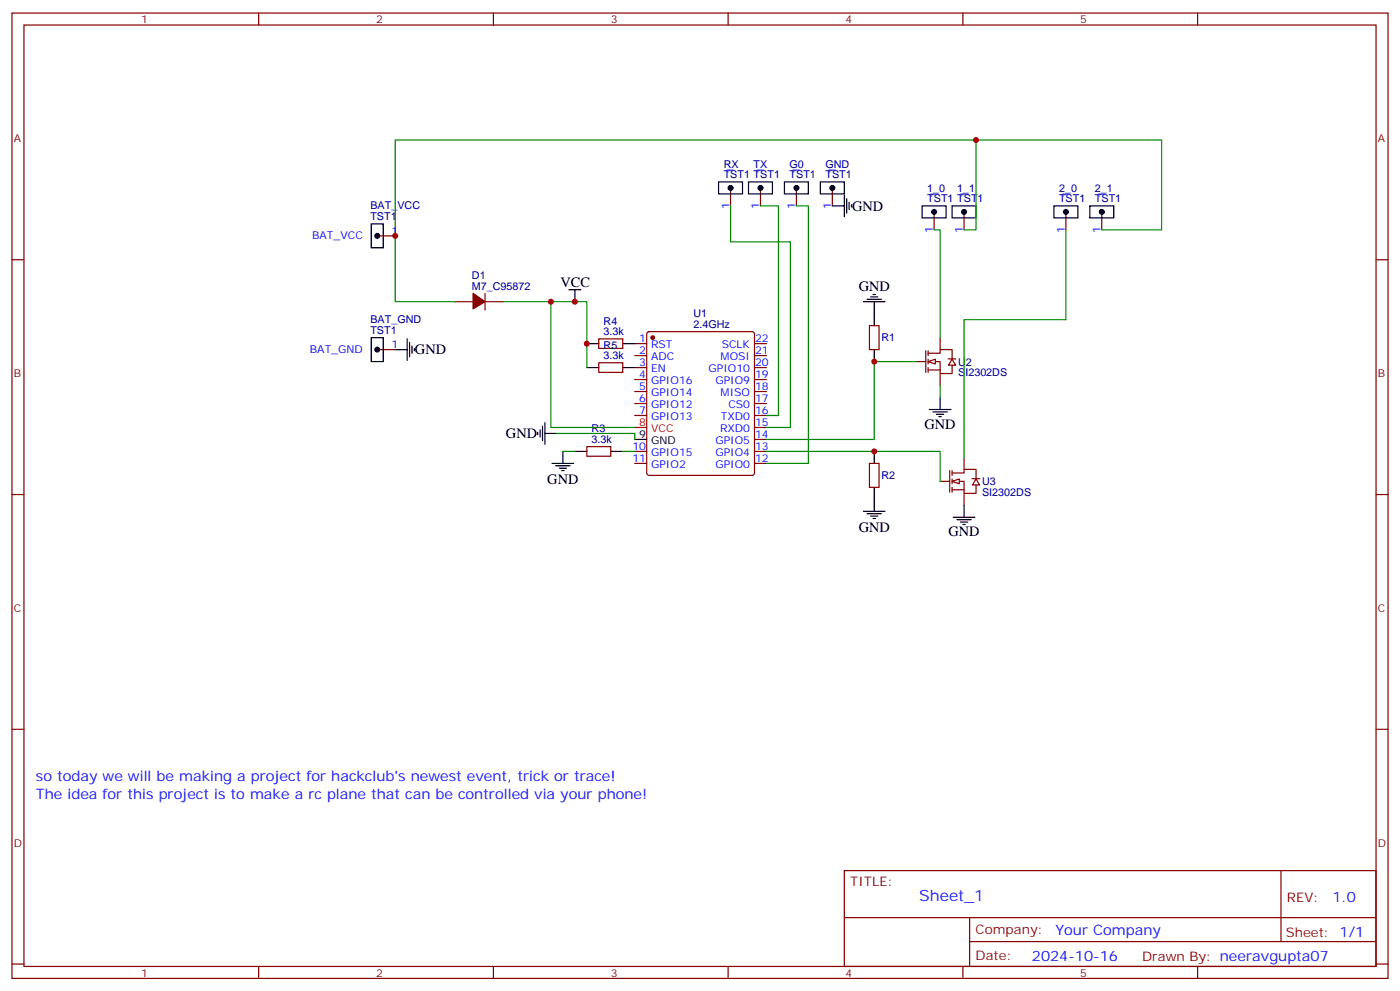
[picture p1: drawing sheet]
<svg xmlns="http://www.w3.org/2000/svg" width="412mm" height="292mm" viewBox="0 0 412 292" stroke-linecap="round" stroke-linejoin="round" font-family="sans-serif">
<g fill="none" stroke="#870000" stroke-width=".35">
<path d="M3.5 3.8h405.4v284.4h-405.4zM7.1 7.4h398.2v277.3h-398.2zM76.2 3.8v3.6M145.3 3.8v3.6M214.5 3.8v3.6M283.6 3.8v3.6M352.8 3.8v3.6M3.5 76.5h3.6M405.3 76.5h3.6M190.7 97.9l.5-.2h30.3l.5 .2 .2 .5v40.9l-.2 .5-.5 .2h-30.3l-.5-.2-.2-.5v-40.9zM276.9 99.4v3.6M187 101.2h3.5"/>
<path d="M187 104.7h3.5M187 108.3h3.5M187 111.8h3.5M187 115.3h3.5M187 118.9h3.5M222.2 101.2h3.6M222.2 104.7h3.6M222.2 108.3h3.6M222.2 111.8h3.6M222.2 115.3h3.6M222.2 118.9h3.6M269.9 106.5h2.8"/>
<path d="M272.7 103.3v6.4M273.4 106.5h3.5v3.5h3.6v-2.4M273.4 104h3.5v-1h3.6v2.8M273.4 103.3v1.4M273.4 105.8v1.4M273.4 108.3v1.4M273.4 109h3.5M276.9 110v3.6M279.3 105.7h2.2M280.5 105.8l1 1.8h-2.1zM187 122.4h3.5M187 133h3.5"/>
<path d="M187 136.5h3.5M222.2 122.4h3.6M222.2 133h3.6M222.2 136.5h3.6M222.2 129.4h3.6M222.2 125.9h3.6M3.5 145.7h3.6M405.3 145.7h3.6M3.5 214.8h3.6M405.3 214.8h3.6M248.7 256.4h156.6v28.3h-156.6zM377.3 256.5v20.8"/>
<path d="M248.7 270.3h156.5M285.6 277.3h119.6M285.6 270.3v14.1M3.5 284h3.6M76.2 284.7v3.5M145.3 284.7v3.5M214.5 284.7v3.5M283.6 284.7v3.5M352.8 284.7v3.5M405.3 284h3.6"/>
</g>
<circle cx="192.3" cy="99.4" r=".53" fill="#870000" stroke="#870000" stroke-width=".35"/>
<path d="M187 125.9h3.5" fill="none" stroke="#f00" stroke-width=".35"/>
<path d="M187 129.4h3.5" fill="none" stroke="#000" stroke-width=".35"/>
<path d="M273.4 106.5l2.1-.7v1.4z" fill="#fff" stroke="#870000" stroke-width=".35"/>
<path d="M279.8 138.6v6.4M280.5 139.3h3.5v-1h3.5v2.8M280.5 138.6v1.4M284 134.7v3.6M276.9 141.8h2.9M280.5 141.8h3.5v3.5h3.5v-2.5M280.5 141.1v1.4M280.5 143.5v1.5M280.5 144.3h3.5M284 145.3v3.5M286.3 141h2.3M287.5 141.1l1.1 1.7h-2.1z" fill="none" stroke="#870000" stroke-width=".35"/>
<path d="M280.5 141.8l2.1-.7v1.4z" fill="#fff" stroke="#870000" stroke-width=".35"/>
<g fill="none" stroke="#000" stroke-width=".35">
<path d="M211.7 53.6h7v3.5h-7zM220.5 53.6h7v3.5h-7zM231.1 53.6h7v3.5h-7zM241.7 53.6h7v3.5h-7zM248.7 57.5v6.3M249.4 58.5v4.3M250.1 59.6v2.1M109.4 65.9h3.5v7.1h-3.5zM245.2 60.6h3.5M250.8 60.3v.7M271.6 60.6h7.1v3.6h-7.1zM280.5 60.6h7v3.6h-7z"/>
<path d="M310.4 60.6h7.1v3.6h-7.1zM321 60.6h7.1v3.6h-7.1zM109.4 99.4h3.5v7.1h-3.5zM119.9 99.8v6.4M167.6 85.3h3.5M169.3 85.3v3.6M254.4 88.9h6.3M255.4 88.2h4.2M256.5 87.5h2.1M257.2 86.7h.7M257.5 88.9v7M116.4 103h3.5"/>
<path d="M120.6 100.9v4.2M121.4 101.9v2.1M122.1 102.6v.7M172.9 101.2h3.5M172.9 108.3h3.5M183.4 101.2h3.6M183.4 108.3h3.6M257.5 103v3.5M276.9 117.1v3.5M158.4 127.3v.7M159.1 126.6v2.1M159.8 125.6v4.2"/>
<path d="M160.5 127.7h3.5M160.5 124.5v6.3M162.6 136.5h6.4M163.7 137.2h4.2M164.7 137.9h2.2M165.5 138.6h.7M165.8 133v3.5M169.3 133h3.6M179.9 133h3.5M257.5 133v3.5M273.8 120.6h6.3M274.8 121.3h4.2"/>
<path d="M275.9 122h2.1M276.6 122.7h.7M254.4 150.6h6.3M255.4 151.3h4.2M256.5 152h2.1M257.2 152.7h.7M257.5 143.5v7.1M280.8 152.4h6.4M281.9 153.1h4.2M282.9 153.8h2.1M283.6 154.5h.7M284 148.8v3.6"/>
</g>
<g fill="none" stroke="#008700" stroke-width=".35">
<path d="M287.5 41.2h54.7v26.5h-17.6M215.2 60.6v10.6h17.6v54.7h-7M224 60.6h5.3v61.8h-3.5M234.6 60.6h3.5v75.9h-12.3M275.2 67.7h1.7v31.7M284 67.7h3.5v-26.5h-171.1v47.7h17.7M314 67.7v26.5h-30v40.5M148.2 88.9h24.7v19.4M162.3 88.9v37h24.7M269.9 106.5h-12.4v22.9h-31.7M276.9 113.6v3.5M164 127.7h23v1.7"/>
<path d="M165.8 133h3.5M183.4 133h3.6M225.8 133h51.1v8.8"/>
</g>
<g fill="none" stroke="#870000" stroke-width=".35">
<path d="M215.2 55.4v5.2M224 55.4v5.2M234.6 55.4v5.2M245.2 55.4v5.2M111.1 69.5h5.3M275.2 62.4v5.3M284 62.4v5.3M314 62.4v5.3M324.6 62.4v5.3M134.1 88.9h5.2M142.9 88.9h5.3M142.9 86.4v4.9"/>
<path d="M176.4 99.8h7v2.8h-7zM256.1 95.9h2.8v7.1h-2.8zM111.1 103h5.3M176.4 106.9h7v2.8h-7zM172.9 131.6h7v2.8h-7zM256.1 136.5h2.8v7h-2.8z"/>
</g>
<path d="M139.3 86.4l3.6 2.5-3.6 2.1z" fill="#870000" stroke="#870000" stroke-width=".35"/>
<g fill="#000" stroke="#000" stroke-width=".35">
<circle cx="215.2" cy="55.4" r=".71"/>
<circle cx="224" cy="55.4" r=".71"/>
<circle cx="234.6" cy="55.4" r=".71"/>
<circle cx="245.2" cy="55.4" r=".71"/>
<circle cx="111.1" cy="69.5" r=".71"/>
<circle cx="275.2" cy="62.4" r=".71"/>
<circle cx="284" cy="62.4" r=".71"/>
<circle cx="314" cy="62.4" r=".71"/>
<circle cx="324.6" cy="62.4" r=".71"/>
<circle cx="111.1" cy="103" r=".71"/>
</g>
<g fill="#c00">
<circle cx="257.5" cy="106.5" r=".88"/>
<circle cx="257.5" cy="133" r=".88"/>
<circle cx="172.9" cy="101.2" r=".88"/>
<circle cx="169.3" cy="88.9" r=".88"/>
<circle cx="162.3" cy="88.9" r=".88"/>
<circle cx="287.5" cy="41.2" r=".88"/>
<circle cx="116.4" cy="69.5" r=".88"/>
</g>
<text font-size="4.6" fill="#00f" x="270.8" y="265.5">Sheet_1</text>
<g font-size="4.2">
<text x="251" y="62.1">GND</text>
<text x="165.1" y="84.6">VCC</text>
<text x="252.9" y="85.7">GND</text>
<text x="122.2" y="104.4">GND</text>
<text x="149" y="129.1">GND</text>
<text x="272.3" y="126.3">GND</text>
<text x="161.2" y="142.5">GND</text>
<text x="252.9" y="156.7">GND</text>
<text x="279.4" y="158">GND</text>
</g>
<g font-size="4.2" fill="#00f">
<text x="10.6" y="230">so today we will be making a project for hackclub's newest event, trick or trace!</text>
<text x="10.6" y="235.3">The idea for this project is to make a rc plane that can be controlled via your phone!</text>
<text x="392.5" y="265.7">1.0</text>
<text x="310.9" y="275.3">Your Company</text>
<text x="304" y="283.1">2024-10-16</text>
</g>
<g font-size="3.9" fill="#800">
<text x="250.5" y="261">TITLE:</text>
<text x="379.1" y="265.7">REV:</text>
<text x="287.4" y="275.2">Company:</text>
<text x="378.7" y="275.8">Sheet: 1/1</text>
<text x="287.4" y="282.9">Date:</text>
<text x="336.4" y="283">Drawn By: neeravgupta07</text>
</g>
<g font-size="3.2" fill="#800">
<text x="41.6" y="6.8">1</text>
<text x="110.8" y="6.8">2</text>
<text x="179.9" y="6.8">3</text>
<text x="249.1" y="6.8">4</text>
<text x="318.2" y="6.8">5</text>
<text x="4.1" y="41.9">A</text>
<text x="405.9" y="41.9">A</text>
<text x="4.1" y="111.1">B</text>
<text x="405.9" y="111.1">B</text>
<text x="4.1" y="180.2">C</text>
<text x="405.9" y="180.2">C</text>
<text x="4.1" y="249.4">D</text>
<text x="405.9" y="249.4">D</text>
<text x="41.6" y="287.7">1</text>
<text x="110.8" y="287.7">2</text>
<text x="179.9" y="287.7">3</text>
<text x="249.1" y="287.7">4</text>
<text x="318.2" y="287.7">5</text>
</g>
<g font-size="3.2" fill="#000080">
<text x="213.2" y="52.5">TST1 TST1</text>
<text x="213.2" y="49.4">RX</text>
<text x="222" y="49.4">TX</text>
<text x="232.6" y="52.5">TST1</text>
<text x="232.6" y="49.4">G0</text>
<text x="243.2" y="52.5">TST1</text>
<text x="243.2" y="49.4">GND</text>
<text x="273.2" y="59.6">TST1 TST1</text>
<text x="273.2" y="56.4">1_0</text>
<text x="282" y="56.4">1_1</text>
<text x="312" y="59.6">TST1</text>
<text x="312" y="56.4">2_0</text>
<text x="322.5" y="59.6">TST1</text>
<text x="322.5" y="56.4">2_1</text>
<text x="109.1" y="64.7">TST1</text>
<text x="109.1" y="61.6">BAT_VCC</text>
<text x="139" y="82.2">D1</text>
<text x="139" y="85.3">M7_C95872</text>
<text x="109.1" y="95.1">BAT_GND</text>
<text x="177.8" y="95.6">R4</text>
<text x="204.3" y="93.3">U1</text>
<text x="109.1" y="98.3">TST1</text>
<text x="177.8" y="98.7">3.3k</text>
<text x="204.3" y="96.5">2.4GHz</text>
<text x="259.6" y="100.6">R1</text>
<text x="177.8" y="105.8">3.3k</text>
<text x="177.8" y="102.6">R5</text>
<text x="282.2" y="107.7">U2</text>
<text x="282.2" y="110.8">SI2302DS</text>
<text x="174.3" y="130.5">3.3k</text>
<text x="174.3" y="127.3">R3</text>
<text x="259.6" y="141.1">R2</text>
<text x="289.3" y="143">U3</text>
<text x="289.3" y="146.1">SI2302DS</text>
</g>
<g font-size="3.2" fill="#00f">
<text x="216.3" y="51.1" transform="rotate(-90 216.3 51.1)">1</text>
<text x="225.1" y="51.1" transform="rotate(-90 225.1 51.1)">1</text>
<text x="235.7" y="51.1" transform="rotate(-90 235.7 51.1)">1</text>
<text x="246.2" y="51.1" transform="rotate(-90 246.2 51.1)">1</text>
<text x="276.2" y="58.2" transform="rotate(-90 276.2 58.2)">1</text>
<text x="285" y="58.2" transform="rotate(-90 285 58.2)">1</text>
<text x="315" y="58.2" transform="rotate(-90 315 58.2)">1</text>
<text x="325.6" y="58.2" transform="rotate(-90 325.6 58.2)">1</text>
<text x="214.8" y="61.6" transform="rotate(-90 214.8 61.6)">1</text>
<text x="223.7" y="61.6" transform="rotate(-90 223.7 61.6)">1</text>
<text x="234.2" y="61.6" transform="rotate(-90 234.2 61.6)">1</text>
<text x="244.8" y="61.6" transform="rotate(-90 244.8 61.6)">1</text>
<text x="92" y="70.5">BAT_VCC</text>
<text x="115.4" y="69.1">1</text>
<text x="274.8" y="68.7" transform="rotate(-90 274.8 68.7)">1</text>
<text x="283.6" y="68.7" transform="rotate(-90 283.6 68.7)">1</text>
<text x="313.6" y="68.7" transform="rotate(-90 313.6 68.7)">1</text>
<text x="324.2" y="68.7" transform="rotate(-90 324.2 68.7)">1</text>
<text x="188.3" y="100.9">1</text>
<text x="222.4" y="100.9">22</text>
<text x="91.3" y="104">BAT_GND</text>
<text x="115.4" y="102.6">1</text>
<text x="188.3" y="104.4">2</text>
<text x="188.3" y="107.9">3</text>
<text x="191.8" y="102.6">RST</text>
<text x="191.8" y="106.2">ADC</text>
<text x="212.3" y="106.2">MOSI</text>
<text x="212.6" y="102.6">SCLK</text>
<text x="222.4" y="107.9">20</text>
<text x="222.4" y="104.4">21</text>
<text x="188.3" y="111.4">4</text>
<text x="191.8" y="109.7">EN</text>
<text x="191.8" y="113.2">GPIO16</text>
<text x="208.7" y="109.7">GPIO10</text>
<text x="210.7" y="113.2">GPIO9</text>
<text x="222.4" y="111.4">19</text>
<text x="188.3" y="115">5</text>
<text x="188.3" y="118.5">6</text>
<text x="191.8" y="116.7">GPIO14</text>
<text x="212.3" y="116.7">MISO</text>
<text x="222.4" y="118.5">17</text>
<text x="222.4" y="115">18</text>
<text x="188.3" y="122">7</text>
<text x="191.8" y="120.3">GPIO12</text>
<text x="191.8" y="123.8">GPIO13</text>
<text x="212.4" y="123.8">TXD0</text>
<text x="214.5" y="120.3">CS0</text>
<text x="222.4" y="125.6">15</text>
<text x="222.4" y="122">16</text>
<text x="210.7" y="130.8">GPIO5</text>
<text x="212.1" y="127.3">RXD0</text>
<text x="222.4" y="129.1">14</text>
<text x="186.3" y="132.6">10</text>
<text x="186.3" y="136.1">11</text>
<text x="191.8" y="134.4">GPIO15</text>
<text x="191.8" y="137.9">GPIO2</text>
<text x="210.7" y="137.9">GPIO0</text>
<text x="210.7" y="134.4">GPIO4</text>
<text x="222.4" y="136.1">12</text>
<text x="222.4" y="132.6">13</text>
</g>
<g font-size="3.2" fill="#f00">
<text x="188.3" y="125.6">8</text>
<text x="191.8" y="127.3">VCC</text>
</g>
<g font-size="3.2">
<text x="188.3" y="129.1">9</text>
<text x="191.8" y="130.8">GND</text>
</g>
</svg>
